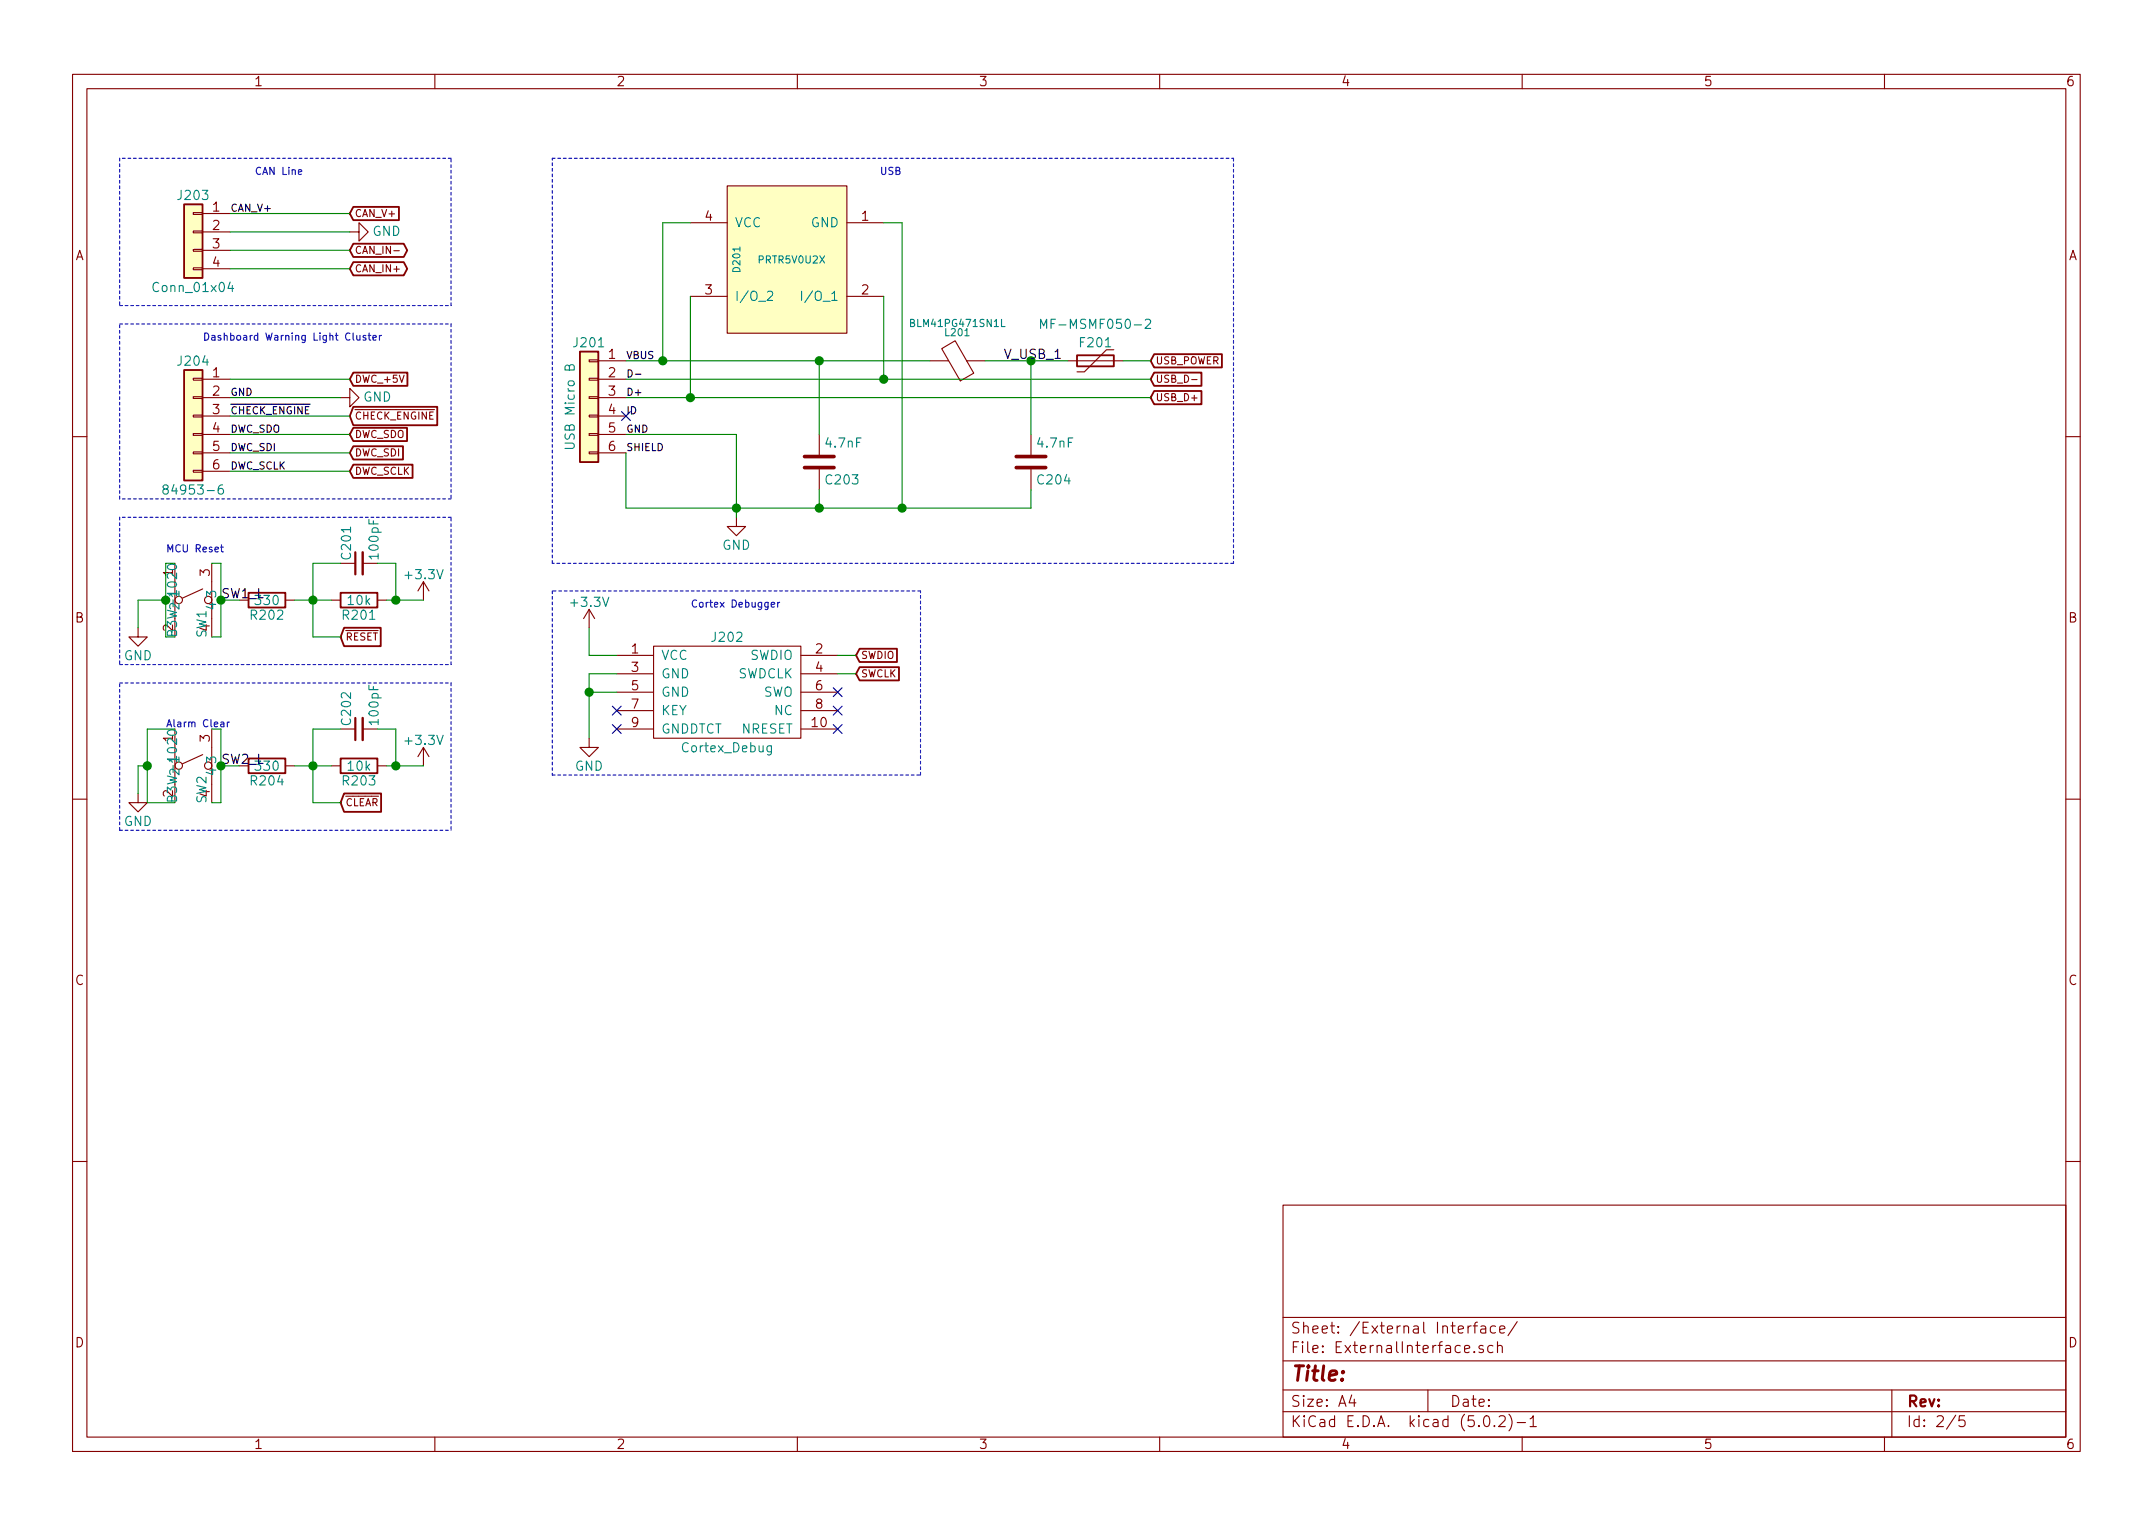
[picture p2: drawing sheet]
EESchema Schematic File Version 4
LIBS:FSAE Main Panel-cache
EELAYER 26 0
EELAYER END
$Descr A4 11693 8268
encoding utf-8
Sheet 2 5
Title ""
Date ""
Rev ""
Comp ""
Comment1 ""
Comment2 ""
Comment3 ""
Comment4 ""
$EndDescr
$Comp
L conn:Conn_01x04 J203
U 1 1
P 1050 1250
F 0 "J203" H 1050 1450 50  0000 C CNN
F 1 "Conn_01x04" H 1050 950 50  0000 C CNN
F 2 "Connectors_JST:JST_VH_B4PS-VH_2x4x3.96mm_Horizontal" H 1050 1250 50  0001 C CNN
F 3 "http://www.jst-mfg.com/product/pdf/eng/eVH.pdf" H 1050 1250 50  0001 C CNN
F 4 "CONN HEADER R/A 4POS 3.96MM" H 0   0   50  0001 C CNN "Description"
F 5 "JST" H 0   0   50  0001 C CNN "Manufacturer"
F 6 "B4PS-VH" H 0   0   50  0001 C CNN "Part Number"
	1    1050 1250
	-1   0    0    -1  
$EndComp
Text Label 1250 1150 0    39   ~ 0
CAN_V+
Text GLabel 1900 1150 2    39   Input ~ 0
CAN_V+
$Comp
L power:GND #PWR0204
U 1 1
P 1900 1250
F 0 "#PWR0204" H 1900 1000 50  0001 C CNN
F 1 "GND" V 1900 1050 50  0000 C CNN
F 2 "" H 1900 1250 50  0001 C CNN
F 3 "" H 1900 1250 50  0001 C CNN
	1    1900 1250
	0    -1   -1   0   
$EndComp
Text GLabel 1900 1450 2    39   BiDi ~ 0
CAN_IN+
Text GLabel 1900 1350 2    39   BiDi ~ 0
CAN_IN-
$Comp
L conn:Conn_01x06 J204
U 1 1
P 1050 2250
F 0 "J204" H 1050 2550 50  0000 C CNN
F 1 "84953-6" H 1050 1850 50  0000 C CNN
F 2 "Connectors_TE-Connectivity:TE_84953-6_1x06_P1.0mm_Horizontal" H 1050 2250 50  0001 C CNN
F 3 "https://www.te.com/commerce/DocumentDelivery/DDEController?Action=srchrtrv&DocNm=84953&DocType=Customer+Drawing&DocLang=English" H 1050 2250 50  0001 C CNN
F 4 "CONN FPC TOP 6POS 1.00MM R/A" H 0   0   50  0001 C CNN "Description"
F 5 "TE" H 0   0   50  0001 C CNN "Manufacturer"
F 6 "84953-6" H 0   0   50  0001 C CNN "Part Number"
	1    1050 2250
	-1   0    0    -1  
$EndComp
Text GLabel 1900 2550 2    39   Input ~ 0
DWC_SCLK
Text GLabel 1900 2450 2    39   Input ~ 0
DWC_SDI
Text GLabel 1900 2350 2    39   Input ~ 0
DWC_SDO
Text GLabel 1900 2250 2    39   Input ~ 0
~CHECK_ENGINE
Text GLabel 1900 2050 2    39   Input ~ 0
DWC_+5V
$Comp
L power:GND #PWR0203
U 1 1
P 1850 2150
F 0 "#PWR0203" H 1850 1900 50  0001 C CNN
F 1 "GND" V 1850 1950 50  0000 C CNN
F 2 "" H 1850 2150 50  0001 C CNN
F 3 "" H 1850 2150 50  0001 C CNN
	1    1850 2150
	0    -1   -1   0   
$EndComp
Text Label 1250 2150 0    39   ~ 0
GND
Text Label 1250 2250 0    39   ~ 0
~CHECK_ENGINE
Text Label 1250 2350 0    39   ~ 0
DWC_SDO
Text Label 1250 2450 0    39   ~ 0
DWC_SDI
Text Label 1250 2550 0    39   ~ 0
DWC_SCLK
Text Notes 1100 1850 0    39   ~ 0
Dashboard Warning Light Cluster
$Comp
L FSAE-Main-Panel-rescue:B3W-1000-Omron SW1
U 1 1
P 1000 3250
AR Path="/5BE9B978" Ref="SW1"  Part="1" 
AR Path="/5BD00E86/5BE9B978" Ref="SW1"  Part="1" 
F 0 "SW1" H 1050 3350 50  0000 L CNN
F 1 "B3W-1020" H 1000 3190 50  0000 C CNN
F 2 "Buttons_Switches_THT:SW_TH_Tactile_Omron_B3F-10xx" H 1000 3450 50  0001 C CNN
F 3 "https://omronfs.omron.com/en_US/ecb/products/pdf/en-b3w.pdf" H 1000 3450 50  0001 C CNN
F 4 "Omron" H 1000 3250 60  0001 C CNN "Manufacturer"
F 5 "SWITCH TACTILE SPST-NO 0.05A 24V" H 0   0   50  0001 C CNN "Description"
F 6 "B3W-1020" H 0   0   50  0001 C CNN "Part Number"
	1    1000 3250
	0    1    1    0   
$EndComp
Text Notes 900  3000 0    39   ~ 0
MCU Reset
Text Notes 900  3950 0    39   ~ 0
Alarm Clear
$Comp
L power:GND #PWR0201
U 1 1
P 750 3400
F 0 "#PWR0201" H 750 3150 50  0001 C CNN
F 1 "GND" H 750 3250 50  0000 C CNN
F 2 "" H 750 3400 50  0001 C CNN
F 3 "" H 750 3400 50  0001 C CNN
	1    750  3400
	1    0    0    -1  
$EndComp
$Comp
L power:GND #PWR0202
U 1 1
P 750 4300
F 0 "#PWR0202" H 750 4050 50  0001 C CNN
F 1 "GND" H 750 4150 50  0000 C CNN
F 2 "" H 750 4300 50  0001 C CNN
F 3 "" H 750 4300 50  0001 C CNN
	1    750  4300
	1    0    0    -1  
$EndComp
$Comp
L Device:R R201
U 1 1
P 1950 3250
F 0 "R201" V 2030 3250 50  0000 C CNN
F 1 "10k" V 1950 3250 50  0000 C CNN
F 2 "Resistors_SMD:R_1206" V 1880 3250 50  0001 C CNN
F 3 "https://www.seielect.com/catalog/sei-rmcf_rmcp.pdf" H 1950 3250 50  0001 C CNN
F 4 "RES 10K OHM 5% 1/4W 1206" H 0   0   50  0001 C CNN "Description"
F 5 "Stackpole" H 0   0   50  0001 C CNN "Manufacturer"
F 6 "RMCF1206JT10K0" H 0   0   50  0001 C CNN "Part Number"
	1    1950 3250
	0    1    1    0   
$EndComp
Text GLabel 1850 3450 2    39   Input ~ 0
~RESET
$Comp
L Device:C_Small C201
U 1 1
P 1950 3050
F 0 "C201" H 1960 3120 50  0000 L CNN
F 1 "100pF" H 1960 2970 50  0000 L CNN
F 2 "Capacitors_SMD:C_0805" H 1950 3050 50  0001 C CNN
F 3 "https://content.kemet.com/datasheets/KEM_C1002_X7R_SMD.pdf" H 1950 3050 50  0001 C CNN
F 4 "CAP CER 100PF 10V X7R 0805" H 1950 3050 50  0001 C CNN "Description"
F 5 "KEMET" H 0   0   50  0001 C CNN "Manufacturer"
F 6 "C0805C101K8RAC7800" H 0   0   50  0001 C CNN "Part Number"
	1    1950 3050
	0    -1   -1   0   
$EndComp
$Comp
L Device:R R202
U 1 1
P 1450 3250
F 0 "R202" V 1530 3250 50  0000 C CNN
F 1 "330" V 1450 3250 50  0000 C CNN
F 2 "Resistors_SMD:R_1206" V 1380 3250 50  0001 C CNN
F 3 "https://www.seielect.com/catalog/sei-rmcf_rmcp.pdf" H 1450 3250 50  0001 C CNN
F 4 "RES 330 OHM 5% 1/4W 1206" H 0   0   50  0001 C CNN "Description"
F 5 "Stackpole" H 0   0   50  0001 C CNN "Manufacturer"
F 6 "RMCF1206JT330R" H 0   0   50  0001 C CNN "Part Number"
	1    1450 3250
	0    1    1    0   
$EndComp
$Comp
L Device:R R203
U 1 1
P 1950 4150
F 0 "R203" V 2030 4150 50  0000 C CNN
F 1 "10k" V 1950 4150 50  0000 C CNN
F 2 "Resistors_SMD:R_1206" V 1880 4150 50  0001 C CNN
F 3 "https://www.seielect.com/catalog/sei-rmcf_rmcp.pdf" H 1950 4150 50  0001 C CNN
F 4 "RES 10K OHM 5% 1/4W 1206" H 0   0   50  0001 C CNN "Description"
F 5 "Stackpole" H 0   0   50  0001 C CNN "Manufacturer"
F 6 "RMCF1206JT10K0" H 0   0   50  0001 C CNN "Part Number"
	1    1950 4150
	0    1    1    0   
$EndComp
Text GLabel 1850 4350 2    39   Input ~ 0
~CLEAR
$Comp
L Device:C_Small C202
U 1 1
P 1950 3950
F 0 "C202" H 1960 4020 50  0000 L CNN
F 1 "100pF" H 1960 3870 50  0000 L CNN
F 2 "Capacitors_SMD:C_0805" H 1950 3950 50  0001 C CNN
F 3 "https://content.kemet.com/datasheets/KEM_C1002_X7R_SMD.pdf" H 1950 3950 50  0001 C CNN
F 4 "CAP CER 100PF 10V X7R 0805" H 1950 3950 50  0001 C CNN "Description"
F 5 "KEMET" H 0   0   50  0001 C CNN "Manufacturer"
F 6 "C0805C101K8RAC7800" H 0   0   50  0001 C CNN "Part Number"
	1    1950 3950
	0    -1   -1   0   
$EndComp
$Comp
L Device:R R204
U 1 1
P 1450 4150
F 0 "R204" V 1530 4150 50  0000 C CNN
F 1 "330" V 1450 4150 50  0000 C CNN
F 2 "Resistors_SMD:R_1206" V 1380 4150 50  0001 C CNN
F 3 "https://www.seielect.com/catalog/sei-rmcf_rmcp.pdf" H 1450 4150 50  0001 C CNN
F 4 "RES 330 OHM 5% 1/4W 1206" H 0   0   50  0001 C CNN "Description"
F 5 "Stackpole" H 0   0   50  0001 C CNN "Manufacturer"
F 6 "RMCF1206JT330R" H 0   0   50  0001 C CNN "Part Number"
	1    1450 4150
	0    1    1    0   
$EndComp
$Comp
L power:+3.3V #PWR0205
U 1 1
P 2300 3250
F 0 "#PWR0205" H 2300 3100 50  0001 C CNN
F 1 "+3.3V" H 2300 3390 50  0000 C CNN
F 2 "" H 2300 3250 50  0001 C CNN
F 3 "" H 2300 3250 50  0001 C CNN
	1    2300 3250
	1    0    0    -1  
$EndComp
$Comp
L power:+3.3V #PWR0206
U 1 1
P 2300 4150
F 0 "#PWR0206" H 2300 4000 50  0001 C CNN
F 1 "+3.3V" H 2300 4290 50  0000 C CNN
F 2 "" H 2300 4150 50  0001 C CNN
F 3 "" H 2300 4150 50  0001 C CNN
	1    2300 4150
	1    0    0    -1  
$EndComp
$Comp
L conn:Conn_01x06 J201
U 1 1
P 3200 2150
F 0 "J201" H 3200 2450 50  0000 C CNN
F 1 "USB Micro B" V 3300 2100 50  0000 C CNN
F 2 "10118192-0001LF:10118192-0001LF" H 3200 2150 50  0001 C CNN
F 3 "https://www.amphenol-icc.com/media/wysiwyg/files/drawing/10118192.pdf" H 3200 2150 50  0001 C CNN
F 4 "Micro USB" H 0   0   50  0001 C CNN "Description"
F 5 "Amphenol" H 0   0   50  0001 C CNN "Manufacturer"
F 6 "10118192-0001LF" H 0   0   50  0001 C CNN "Part Number"
	1    3200 2150
	-1   0    0    -1  
$EndComp
$Comp
L power:GND #PWR0209
U 1 1
P 4000 2800
F 0 "#PWR0209" H 4000 2550 50  0001 C CNN
F 1 "GND" H 4000 2650 50  0000 C CNN
F 2 "" H 4000 2800 50  0001 C CNN
F 3 "" H 4000 2800 50  0001 C CNN
	1    4000 2800
	-1   0    0    -1  
$EndComp
$Comp
L Device:Ferrite_Bead L201
U 1 1
P 5200 1950
F 0 "L201" V 5350 1950 39  0000 C CNN
F 1 "BLM41PG471SN1L" V 5400 1950 39  0000 C CNN
F 2 "Inductors_SMD:L_1806" V 5130 1950 50  0001 C CNN
F 3 "https://www.murata.com/en-us/products/productdata/8796739862558/ENFA0007.pdf" H 5200 1950 50  0001 C CNN
F 4 "470 Ohm Ferrite Bead 1806" V 5200 1950 50  0001 C CNN "Description"
F 5 "BLM41PG471SN1L" V 5200 1950 50  0001 C CNN "Part Number"
	1    5200 1950
	0    1    -1   0   
$EndComp
$Comp
L Device:C C203
U 1 1
P 4450 2500
F 0 "C203" H 4475 2600 50  0000 L CNN
F 1 "4.7nF" H 4475 2400 50  0000 L CNN
F 2 "Capacitors_SMD:C_1206" H 4488 2350 50  0001 C CNN
F 3 "https://content.kemet.com/datasheets/KEM_C1090_X7R_ESD.pdf" H 4450 2500 50  0001 C CNN
F 4 "CAP CER 1206 4.7NF 50V X7R 10%" H 4450 2500 50  0001 C CNN "Description"
F 5 "KEMET" H 0   0   50  0001 C CNN "Manufacturer"
F 6 "C1206C472K5RECAUTO" H 0   0   50  0001 C CNN "Part Number"
	1    4450 2500
	1    0    0    1   
$EndComp
$Comp
L prtr5v0u2x:PRTR5V0U2X D201
U 1 1
P 4300 1400
F 0 "D201" H 4300 1700 39  0000 C CNN
F 1 "PRTR5V0U2X" V 4300 1400 39  0000 C CNN
F 2 "TO_SOT_Packages_SMD:SOT-143" H 4300 1400 60  0001 C CNN
F 3 "https://assets.nexperia.com/documents/data-sheet/PRTR5V0U2X.pdf" H 4300 1400 60  0001 C CNN
F 4 "ESD Protection Diode" H 4300 1400 50  0001 C CNN "Description"
F 5 "PRTR5V0U2X,215" H 4300 1400 50  0001 C CNN "Part Number"
F 6 "Nexperia" H 0   0   50  0001 C CNN "Manufacturer"
	1    4300 1400
	0    -1   1    0   
$EndComp
Text Label 3400 1950 0    39   ~ 0
VBUS
Text Label 3400 2050 0    39   ~ 0
D-
Text Label 3400 2150 0    39   ~ 0
D+
Text Label 3400 2250 0    39   ~ 0
ID
Text Label 3400 2350 0    39   ~ 0
GND
Text Label 3400 2450 0    39   ~ 0
SHIELD
Text GLabel 6250 1950 2    39   Input ~ 0
USB_POWER
$Comp
L Device:C C204
U 1 1
P 5600 2500
F 0 "C204" H 5625 2600 50  0000 L CNN
F 1 "4.7nF" H 5625 2400 50  0000 L CNN
F 2 "Capacitors_SMD:C_1206" H 5638 2350 50  0001 C CNN
F 3 "https://content.kemet.com/datasheets/KEM_C1090_X7R_ESD.pdf" H 5600 2500 50  0001 C CNN
F 4 "CAP CER 1206 4.7NF 50V X7R 10%" H 5600 2500 50  0001 C CNN "Description"
F 5 "KEMET" H 0   0   50  0001 C CNN "Manufacturer"
F 6 "C1206C472K5RECAUTO" H 0   0   50  0001 C CNN "Part Number"
	1    5600 2500
	1    0    0    1   
$EndComp
Text GLabel 6250 2150 2    39   Input ~ 0
USB_D+
Text GLabel 6250 2050 2    39   Input ~ 0
USB_D-
Text Notes 1650 950  2    39   ~ 0
CAN Line
Text Notes 4900 950  2    39   ~ 0
USB
NoConn ~ 3400 2250
Wire Wire Line
	1250 1150 1900 1150
Wire Wire Line
	1250 1250 1900 1250
Wire Wire Line
	1250 1350 1900 1350
Wire Wire Line
	1900 2050 1250 2050
Wire Wire Line
	1250 2150 1850 2150
Wire Wire Line
	1250 2250 1900 2250
Wire Wire Line
	1250 2350 1900 2350
Wire Wire Line
	1250 2450 1900 2450
Wire Wire Line
	1250 2550 1900 2550
Wire Notes Line
	650  1750 2450 1750
Wire Notes Line
	2450 1750 2450 2700
Wire Notes Line
	2450 2700 650  2700
Wire Notes Line
	650  2700 650  1750
Wire Wire Line
	800  4150 750  4150
Wire Wire Line
	750  4150 750  4300
Wire Wire Line
	750  3250 750  3400
Wire Wire Line
	1600 3250 1700 3250
Wire Wire Line
	2100 3250 2150 3250
Wire Wire Line
	1700 3050 1700 3250
Connection ~ 1700 3250
Wire Notes Line
	650  3700 2450 3700
Wire Notes Line
	2450 3700 2450 4500
Wire Notes Line
	650  4500 650  3700
Wire Notes Line
	650  3600 2450 3600
Wire Notes Line
	2450 3600 2450 2800
Wire Notes Line
	2450 2800 650  2800
Wire Notes Line
	650  2800 650  3600
Wire Notes Line
	650  1650 2450 1650
Wire Notes Line
	2450 850  650  850 
Wire Wire Line
	1200 3250 1300 3250
Wire Wire Line
	1700 3450 1850 3450
Wire Wire Line
	1700 3050 1850 3050
Wire Wire Line
	2050 3050 2150 3050
Wire Wire Line
	2150 3050 2150 3250
Connection ~ 2150 3250
Wire Wire Line
	1600 4150 1700 4150
Wire Wire Line
	2100 4150 2150 4150
Wire Wire Line
	1700 3950 1700 4150
Connection ~ 1700 4150
Wire Wire Line
	1200 4150 1300 4150
Wire Wire Line
	1700 4350 1850 4350
Wire Wire Line
	1700 3950 1850 3950
Wire Wire Line
	2050 3950 2150 3950
Wire Wire Line
	2150 3950 2150 4150
Connection ~ 2150 4150
Wire Wire Line
	3400 1950 3600 1950
Wire Wire Line
	3400 2350 4000 2350
Wire Wire Line
	4000 2350 4000 2750
Wire Wire Line
	3400 2050 4800 2050
Wire Wire Line
	3750 1600 3750 2150
Connection ~ 3750 2150
Wire Wire Line
	3400 2150 3750 2150
Wire Wire Line
	3750 1200 3600 1200
Wire Wire Line
	3600 1200 3600 1950
Connection ~ 3600 1950
Wire Wire Line
	4450 1950 4450 2350
Connection ~ 4450 1950
Wire Wire Line
	5600 2350 5600 1950
Connection ~ 5600 1950
Wire Wire Line
	4800 2050 4800 1600
Connection ~ 4800 2050
Wire Wire Line
	4800 1200 4900 1200
Wire Wire Line
	4900 1200 4900 2750
Wire Wire Line
	5600 2750 5600 2650
Wire Wire Line
	3400 2750 4000 2750
Connection ~ 4000 2750
Connection ~ 4900 2750
Wire Wire Line
	4450 2650 4450 2750
Connection ~ 4450 2750
Wire Notes Line
	3000 850  6700 850 
Wire Notes Line
	6700 850  6700 3050
Wire Notes Line
	6700 3050 3000 3050
Wire Notes Line
	3000 3050 3000 850 
Wire Wire Line
	3400 2450 3400 2750
Wire Wire Line
	1900 1450 1250 1450
Wire Notes Line
	2450 1650 2450 850 
Wire Notes Line
	650  850  650  1650
$Comp
L Device:Polyfuse F201
U 1 1
P 5950 1950
F 0 "F201" V 5850 1950 50  0000 C CNN
F 1 "MF-MSMF050-2" V 5750 1950 50  0000 C CNN
F 2 "MF-MSMF050-2:MF-MSMF050-2" H 6000 1750 50  0001 L CNN
F 3 "https://www.bourns.com/docs/Product-Datasheets/mfmsmf.pdf" H 5950 1950 50  0001 C CNN
F 4 "500mA Resettable Fuse 1812" V 5950 1950 50  0001 C CNN "Description"
F 5 "MF-MSMF050-2" H 0   0   50  0001 C CNN "Part Number"
F 6 "Bourns" H 0   0   50  0001 C CNN "Manufacturer"
	1    5950 1950
	0    1    1    0   
$EndComp
Wire Wire Line
	5350 1950 5600 1950
Wire Wire Line
	6100 1950 6250 1950
$Comp
L cortex_debug:Cortex_Debug J202
U 1 1
P 3950 3750
F 0 "J202" H 3950 4050 50  0000 C CNN
F 1 "Cortex_Debug" H 3950 3450 50  0000 C CNN
F 2 "Pin_Headers:Pin_Header_Straight_2x05_Pitch1.27mm" H 4100 3750 39  0001 C CNN
F 3 "https://cdn.amphenol-icc.com/media/wysiwyg/files/drawing/20021111.pdf" H 4100 3750 39  0001 C CNN
F 4 "Cortex Debug" H 0   0   50  0001 C CNN "Description"
F 5 "Amphenol" H 0   0   50  0001 C CNN "Manufacturer"
F 6 "20021111-00010T4LF" H 0   0   50  0001 C CNN "Part Number"
	1    3950 3750
	1    0    0    -1  
$EndComp
$Comp
L power:+3.3V #PWR0207
U 1 1
P 3200 3400
F 0 "#PWR0207" H 3200 3250 50  0001 C CNN
F 1 "+3.3V" H 3200 3540 50  0000 C CNN
F 2 "" H 3200 3400 50  0001 C CNN
F 3 "" H 3200 3400 50  0001 C CNN
	1    3200 3400
	1    0    0    -1  
$EndComp
$Comp
L power:GND #PWR0208
U 1 1
P 3200 4000
F 0 "#PWR0208" H 3200 3750 50  0001 C CNN
F 1 "GND" H 3200 3850 50  0000 C CNN
F 2 "" H 3200 4000 50  0001 C CNN
F 3 "" H 3200 4000 50  0001 C CNN
	1    3200 4000
	1    0    0    -1  
$EndComp
Wire Wire Line
	3350 3550 3200 3550
Wire Wire Line
	3200 3550 3200 3400
Wire Wire Line
	3350 3650 3200 3650
Wire Wire Line
	3200 3650 3200 3750
Wire Wire Line
	3350 3750 3200 3750
Connection ~ 3200 3750
Text GLabel 4650 3550 2    39   Input ~ 0
SWDIO
Text GLabel 4650 3650 2    39   Input ~ 0
SWCLK
Wire Wire Line
	4650 3550 4550 3550
Wire Wire Line
	4650 3650 4550 3650
Wire Notes Line
	3000 3200 3000 4200
Wire Notes Line
	3000 4200 5000 4200
Wire Notes Line
	5000 4200 5000 3200
Wire Notes Line
	5000 3200 3000 3200
Text Notes 3750 3300 0    39   ~ 0
Cortex Debugger
NoConn ~ 4550 3750
NoConn ~ 4550 3850
NoConn ~ 4550 3950
NoConn ~ 3350 3850
NoConn ~ 3350 3950
Wire Wire Line
	1700 3250 1800 3250
Wire Wire Line
	1700 3250 1700 3450
Wire Wire Line
	2150 3250 2300 3250
Wire Wire Line
	1700 4150 1800 4150
Wire Wire Line
	1700 4150 1700 4350
Wire Wire Line
	2150 4150 2300 4150
Wire Wire Line
	3750 2150 6250 2150
Wire Wire Line
	3600 1950 4450 1950
Wire Wire Line
	4450 1950 5050 1950
Wire Wire Line
	5600 1950 5800 1950
Wire Wire Line
	4800 2050 6250 2050
Wire Wire Line
	4000 2750 4000 2800
Wire Wire Line
	4000 2750 4450 2750
Wire Wire Line
	4900 2750 5600 2750
Wire Wire Line
	4450 2750 4900 2750
Wire Wire Line
	3200 3750 3200 4000
Wire Notes Line
	650  4500 2450 4500
Text Label 5450 1950 0    50   ~ 0
V_USB_1
Text Label 1200 4150 0    50   ~ 0
SW2_L
Text Label 1200 3250 0    50   ~ 0
SW1_L
$Comp
L FSAE-Main-Panel-rescue:B3W-1000-Omron SW2
U 1 1
P 1000 4150
AR Path="/5C8459CA" Ref="SW2"  Part="1" 
AR Path="/5BD00E86/5C8459CA" Ref="SW2"  Part="1" 
F 0 "SW2" H 1050 4250 50  0000 L CNN
F 1 "B3W-1020" H 1000 4090 50  0000 C CNN
F 2 "Buttons_Switches_THT:SW_TH_Tactile_Omron_B3F-10xx" H 1000 4350 50  0001 C CNN
F 3 "https://omronfs.omron.com/en_US/ecb/products/pdf/en-b3w.pdf" H 1000 4350 50  0001 C CNN
F 4 "Omron" H 1000 4150 60  0001 C CNN "Manufacturer"
F 5 "SWITCH TACTILE SPST-NO 0.05A 24V" H 0   0   50  0001 C CNN "Description"
F 6 "B3W-1020" H 0   0   50  0001 C CNN "Part Number"
	1    1000 4150
	0    1    1    0   
$EndComp
Wire Wire Line
	950  3950 800  3950
Wire Wire Line
	800  3950 800  4150
Wire Wire Line
	800  4150 800  4350
Wire Wire Line
	800  4350 950  4350
Connection ~ 800  4150
Wire Wire Line
	1150 4350 1200 4350
Wire Wire Line
	1200 4350 1200 4150
Wire Wire Line
	1200 4150 1200 3950
Wire Wire Line
	1200 3950 1150 3950
Connection ~ 1200 4150
Wire Wire Line
	1150 3050 1200 3050
Wire Wire Line
	1200 3050 1200 3250
Wire Wire Line
	1200 3250 1200 3450
Wire Wire Line
	1200 3450 1150 3450
Connection ~ 1200 3250
Wire Wire Line
	950  3050 900  3050
Wire Wire Line
	900  3050 900  3250
Wire Wire Line
	900  3450 950  3450
Wire Wire Line
	750  3250 900  3250
Connection ~ 900  3250
Wire Wire Line
	900  3250 900  3450
$EndSCHEMATC
